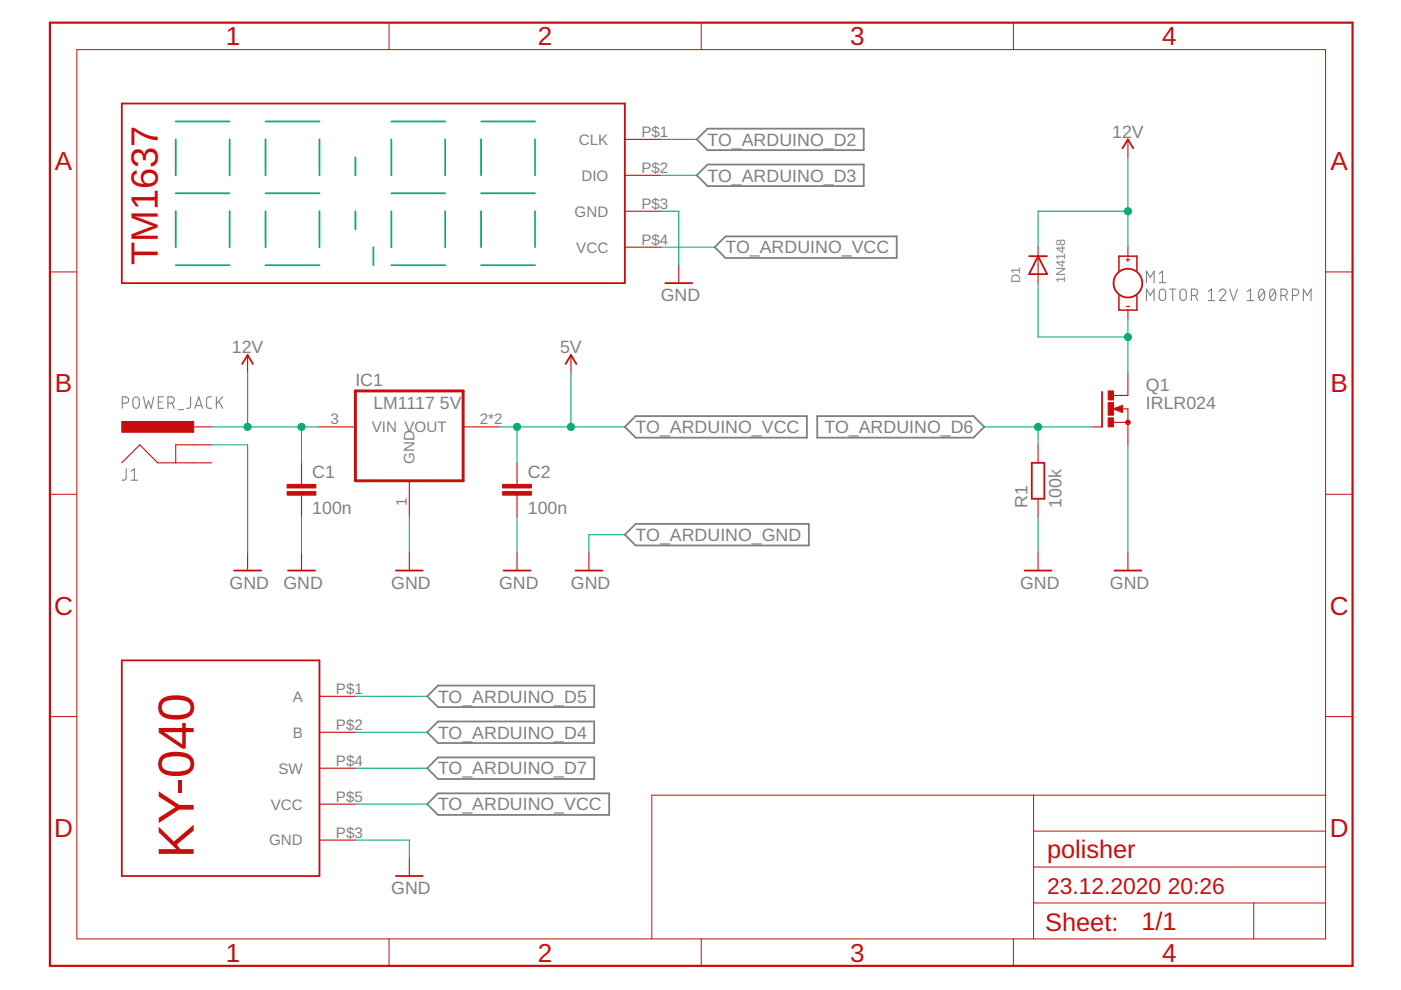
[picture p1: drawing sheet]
<svg xmlns="http://www.w3.org/2000/svg" width="297mm" height="210mm" viewBox="0 0 297 210" stroke-linecap="round" stroke-linejoin="round" font-family="sans-serif">
<g fill="none" stroke="#808080" stroke-width=".23">
<path d="M243.1 59.9v-2.4l.8 1.3 .8-1.3v2.4M245.8 58l.7-.5v2.4M245.8 59.9h1.3M243.1 63.7v-2.4l.8 1.4 .8-1.4v2.4M245.9 61.6a.68 .68 0 0 1 .8-.3 .68 .68 0 0 1 .4 .7v1.1a.68 .68 0 0 1-.6 .6 .68 .68 0 0 1-.7-.6zM248 61.3h1.3M248.6 61.3v2.4M250.3 61.6a.68 .68 0 0 1 .8-.3 .68 .68 0 0 1 .4 .7v1.1a.68 .68 0 0 1-.7 .6 .68 .68 0 0 1-.6-.6zM252.6 62.7h.7a.68 .68 0 0 0 .7-.7 .68 .68 0 0 0-.7-.7h-.7v2.4M253.4 62.7l.6 1M256.2 61.8l.7-.5v2.4M256.2 63.7h1.3"/>
<path d="M258.5 61.8a.66 .66 0 0 1 1-.5 .66 .66 0 0 1 .2 1.1l-1.2 1.3h1.4M260.7 61.3l.8 2.4 .9-2.4M264.5 63.7h1.3M264.5 61.8l.6-.5v2.4M267.2 61.4a.69 .69 0 0 1 .7 .1 .69 .69 0 0 1 .2 .7 1.06 1.06 0 0 1-.8 1.5 1.7 1.7 0 0 1-.1-2.3zM268 61.8l-1.1 1.4M269.4 61.5a.56 .56 0 0 1 .7-.2 .56 .56 0 0 1 .3 .6 1.43 1.43 0 0 1-.6 1.8 1.49 1.49 0 0 1-.4-2.2zM270.4 61.8l-1.1 1.4M271.6 62.7h.7a.68 .68 0 0 0 .6-.7 .68 .68 0 0 0-.6-.7h-.7v2.4M272.4 62.7l.5 1M274 62.7h.7a.68 .68 0 0 0 .7-.7 .68 .68 0 0 0-.7-.7h-.7v2.4M276.4 63.7v-2.4l.8 1.4 .8-1.4v2.4"/>
<path d="M25.9 85.5h.7a.68 .68 0 0 0 .7-.7 .68 .68 0 0 0-.7-.7h-.7v2.5M26.8 99.4l-.1 2.1-.3 .3h-.5M27.8 99.9l.7-.5v2.4M28.4 84.3l.5-.2 .5 .3 .1 1.5a.68 .68 0 0 1-.6 .7 .68 .68 0 0 1-.7-.7v-1.1zM30.4 84.1l.6 2.5 .5-1.6 .5 1.6 .6-2.5M33.6 85.2h.8M34.6 84.1h-1v2.5h1M35.6 85.5h.7a.68 .68 0 0 0 .7-.7 .68 .68 0 0 0-.7-.7h-.7v2.5M36.4 85.5l.6 1.1M37.8 86.8h1.1M40.4 84.1v2.1l-.2 .3-.6 .1M41.3 86.6l.8-2.5 .8 2.5"/>
<path d="M41.5 86h1.2M44.9 84.1l-.9 .1-.2 .5 .1 1.7 .3 .2h.7M45.9 84.1v2.5M46.4 85.1l.8 1.5M47.2 84.1l-1.3 1.5M27.8 101.8h1.4"/>
</g>
<path d="M147.7 29.5l2.3-2.2h33.1v4.5h-33.1zM147.7 37.2l2.3-2.3h33.1v4.6h-33.1zM151.5 52.4l2.3-2.3h36.3v4.6h-36.3zM132.5 90.5l2.3-2.3h36.3v4.6h-36.3zM173.3 88.2h33.1l2.3 2.3-2.3 2.3h-33.1zM132.5 113.4l2.3-2.3h36.7v4.6h-36.7zM90.6 147.6l2.3-2.2h33.1v4.5h-33.1zM90.6 155.3l2.3-2.3h33.1v4.5h-33.1zM90.6 162.9l2.3-2.3h33.1v4.6h-33.1zM90.6 170.5l2.3-2.3h36.3v4.6h-36.3z" fill="none" stroke="#808080" stroke-width=".38"/>
<g fill="none" stroke="#c90d0c" stroke-width=".38">
<path d="M25.8 21.9h106.7v38.1h-106.7zM238 31.5l1.1-2 1.2 2M218.2 54.3h3.8M220.1 54.3l1.9 3.8h-3.8zM51.4 77.2l1.1-1.9 1.1 1.9M119.9 77.2l1.2-1.9 1.1 1.9M141.1 60h5.7M218.8 98.1h2.6v7.6h-2.6zM233.7 83.1v7.4M49.6 121h5.8M61.1 121h5.7M83.9 121h5.7"/>
<path d="M106.8 121h5.7M122 121h5.7M217.2 121h5.7M236.3 121h5.7M25.8 140h41.9v45.7h-41.9zM83.9 185.7h5.7"/>
<circle cx="239.1" cy="60" r="3"/>
</g>
<g fill="none" stroke="#c90d0c" stroke-width=".23">
<path d="M132.5 29.5h7.6M132.5 37.2h7.6M239.1 29.5v3.9M132.5 44.8h7.6M132.5 52.4h7.6M143.9 56.2v3.8M220.1 52.4v7.6M238.8 55.1h.7M239.1 52.4v1.9M239.1 54.7v.8M52.5 75.3v3.8M121.1 75.3v3.8"/>
<path d="M238.8 65h.7M239.1 79.1v4.7h-3M239.1 65.7v1.9M25.8 98.1l3.8-3.8 3.8 3.8h11.5M41.1 90.5h3.8M44.9 94.3h-7.6v3.8M63.9 98.1v4.6M67.7 90.5h7.7M98.2 90.5h7.6M109.6 98.1v4.6M220.1 94.3v3.8M231.5 90.5h2.2"/>
<path d="M236.1 89.6h3M236.1 86.7l1.9-.8v1.6zM237.8 86.7h1.3v7.6M52.5 117.2v3.8M63.9 105v4.6M63.9 117.2v3.8M86.8 101.9v7.7M86.8 117.2v3.8M109.6 105v4.6M109.6 117.2v3.8M124.9 117.2v3.8M220.1 105.7v3.9"/>
<path d="M220.1 117.2v3.8M239.1 117.2v3.8M67.7 147.6h7.7M67.7 155.3h7.7M67.7 162.9h7.7M67.7 170.5h7.7M67.7 178.1h7.7M86.8 181.9v3.8"/>
</g>
<path d="M10.6 4.8h276.2v200h-276.2zM237.8 86.3l-1.3 .4 1.3 .4v-.4h-.4" fill="none" stroke="#c90d0c" stroke-width=".47"/>
<circle cx="239.1" cy="89.6" r=".49" fill="#c90d0c" stroke="#c90d0c" stroke-width=".21"/>
<g fill="#c90d0c" stroke="#c90d0c" stroke-width=".21">
<path d="M234.9 88.6h1.2v1.9h-1.2z"/>
<path d="M234.9 82.9h1.2v1.9h-1.2z"/>
<path d="M234.9 85.4h1.2v2.6h-1.2z"/>
<path d="M25.8 89.4h15.3v2.3h-15.3z"/>
<path d="M60.9 104.2h6.1v.8h-6.1z"/>
<path d="M60.9 102.7h6.1v.8h-6.1z"/>
<path d="M106.6 104.2h6.1v.8h-6.1z"/>
<path d="M106.6 102.7h6.1v.8h-6.1z"/>
</g>
<path d="M237.2 57.4v-3.1h3.8v3.1M237.2 62.7v3h3.8v-3" fill="none" stroke="#c90d0c" stroke-width=".32"/>
<path d="M75.4 82.9h22.8v19h-22.8z" fill="none" stroke="#c90d0c" stroke-width=".61"/>
<g fill="none" stroke="#c90d0c" stroke-width=".21">
<path d="M16.3 10.5h264.8v188.6h-264.8zM82.5 4.8v5.7M148.7 4.8v5.7M214.9 4.8v5.7M10.6 57.7h5.7M281.1 57.7h5.7M10.6 104.8h5.7M281.1 104.8h5.7M10.6 151.9h5.7M281.1 151.9h5.7M219.1 168.6v30.5M219.1 176.2h62"/>
<path d="M281.1 168.6h-142.9v30.5M82.5 199.1v5.7M148.7 199.1v5.7M214.9 199.1v5.7M219.1 191.5h62M219.1 183.8h62M265.8 191.5v7.6"/>
</g>
<g fill="none" stroke="#0dab76" stroke-width=".38">
<path d="M37.3 29.5v7.7M37.3 25.8h11.4M48.7 29.5v7.7M56.3 25.8h11.4M56.3 29.5v7.7M67.7 29.5v7.7M75.4 33.4v3.8M83 25.8h11.4M83 29.5v7.7M94.4 29.5v7.7M102 25.8h11.4M102 29.5v7.7"/>
<path d="M113.4 29.5v7.7M37.3 44.8v7.6M37.3 41h11.4M37.3 56.2h11.4M48.7 44.8v7.6M56.3 41h11.4M56.3 56.2h11.4M56.3 44.8v7.6M67.7 44.8v7.6M75.4 44.8v3.8M79.2 52.4v3.8M83 41h11.4"/>
<path d="M83 56.2h11.4M83 44.8v7.6M94.4 44.8v7.6M102 41h11.4M102 56.2h11.4M102 44.8v7.6M113.4 44.8v7.6"/>
</g>
<g fill="none" stroke="#0dab76" stroke-width=".23">
<path d="M140.1 29.5h7.6M140.1 37.2h7.6M239.1 33.4v19M140.1 44.8h3.8v11.4M140.1 52.4h11.4M239.1 44.8h-19v7.6M52.5 79.1v11.4M121.1 79.1v11.4M220.1 60v11.5h19M239.1 67.6v11.5M44.9 94.3h7.6v22.9M44.9 90.5h22.8"/>
<path d="M63.9 90.5v7.6M105.8 90.5h26.7M109.6 90.5v7.6M208.7 90.5h22.8M220.1 90.5v3.8M239.1 94.3v22.9M63.9 109.6v7.6M86.8 109.6v7.6M109.6 109.6v7.6M132.5 113.4h-7.6v3.8M220.1 109.6v7.6M75.4 147.6h15.2"/>
<path d="M75.4 155.3h15.2M75.4 178.1h11.4v3.8M75.4 162.9h15.2M75.4 170.5h15.2"/>
</g>
<g fill="#0dab76" stroke="#0dab76" stroke-width=".21">
<circle cx="239.1" cy="71.5" r=".76"/>
<circle cx="239.1" cy="44.8" r=".76"/>
<circle cx="52.5" cy="90.5" r=".76"/>
<circle cx="63.9" cy="90.5" r=".76"/>
<circle cx="220.1" cy="90.5" r=".76"/>
<circle cx="121.1" cy="90.5" r=".76"/>
<circle cx="109.6" cy="90.5" r=".76"/>
</g>
<text font-size="10.8" fill="#c90d0c" x="41.1" y="181.9" transform="rotate(-90 41.1 181.9)">KY-040</text>
<text font-size="8.1" fill="#c90d0c" x="33.4" y="56.2" transform="rotate(-90 33.4 56.2)">TM1637</text>
<g font-size="5.5" fill="#c90d0c">
<text x="47.9" y="9.6">1</text>
<text x="114.1" y="9.6">2</text>
<text x="180.2" y="9.6">3</text>
<text x="246.4" y="9.6">4</text>
<text x="11.6" y="36">A</text>
<text x="282.1" y="36">A</text>
<text x="11.6" y="83.2">B</text>
<text x="282.1" y="83.2">B</text>
<text x="11.5" y="130.3">C</text>
<text x="281.9" y="130.3">C</text>
<text x="11.5" y="177.4">D</text>
<text x="281.9" y="177.4">D</text>
<text x="47.9" y="203.9">1</text>
<text x="114.1" y="203.9">2</text>
<text x="180.2" y="203.9">3</text>
<text x="246.4" y="203.9">4</text>
</g>
<g font-size="5.4" fill="#c90d0c">
<text x="222" y="181.9">polisher</text>
<text x="221.6" y="197.3">Sheet:</text>
<text x="242" y="197.2">1/1</text>
</g>
<g font-size="4.8" fill="#c90d0c">
<text x="222" y="189.5">23.12.2020</text>
<text x="247.6" y="189.5">20:26</text>
</g>
<g font-size="3.8" fill="#808080">
<text x="235.8" y="29.2">12V</text>
<text x="150" y="30.9">TO_ARDUINO_D2</text>
<text x="150" y="38.5">TO_ARDUINO_D3</text>
<text x="153.8" y="53.7">TO_ARDUINO_VCC</text>
<text x="140.1" y="63.8">GND</text>
<text x="49.1" y="74.9">12V</text>
<text x="118.8" y="74.9">5V</text>
<text x="75.3" y="81.9">IC1</text>
<text x="243" y="82.9">Q1</text>
<text x="79.2" y="86.7">LM1117</text>
<text x="93.3" y="86.7">5V</text>
<text x="243" y="86.7">IRLR024</text>
<text x="134.8" y="91.8">TO_ARDUINO_VCC</text>
<text x="174.8" y="91.8">TO_ARDUINO_D6</text>
<text x="66.2" y="101.4">C1</text>
<text x="111.9" y="101.4">C2</text>
<text x="217.9" y="107.6" transform="rotate(-90 217.9 107.6)">R1</text>
<text x="225.1" y="107.6" transform="rotate(-90 225.1 107.6)">100k</text>
<text x="66.2" y="109">100n</text>
<text x="111.9" y="109">100n</text>
<text x="134.8" y="114.7">TO_ARDUINO_GND</text>
<text x="48.7" y="124.8">GND</text>
<text x="60.1" y="124.8">GND</text>
<text x="83" y="124.8">GND</text>
<text x="105.8" y="124.8">GND</text>
<text x="121.1" y="124.8">GND</text>
<text x="216.3" y="124.8">GND</text>
<text x="235.3" y="124.8">GND</text>
<text x="92.9" y="149">TO_ARDUINO_D5</text>
<text x="92.9" y="156.6">TO_ARDUINO_D4</text>
<text x="92.9" y="164.2">TO_ARDUINO_D7</text>
<text x="92.9" y="171.8">TO_ARDUINO_VCC</text>
<text x="83" y="189.5">GND</text>
</g>
<g font-size="3.2" fill="#808080">
<text x="136" y="29">P$1</text>
<text x="122.7" y="30.7">CLK</text>
<text x="123.3" y="38.3">DIO</text>
<text x="136" y="36.6">P$2</text>
<text x="121.8" y="45.9">GND</text>
<text x="136" y="44.3">P$3</text>
<text x="122.2" y="53.6">VCC</text>
<text x="136" y="51.9">P$4</text>
<text x="70" y="90">3</text>
<text x="101.7" y="90">2*2</text>
<text x="78.8" y="91.6">VIN VOUT</text>
<text x="87.9" y="98.4" transform="rotate(-90 87.9 98.4)">GND</text>
<text x="86.2" y="107.2" transform="rotate(-90 86.2 107.2)">1</text>
<text x="62.1" y="148.8">A</text>
<text x="71.2" y="147.1">P$1</text>
<text x="71.2" y="154.7">P$2</text>
<text x="62.1" y="156.4">B</text>
<text x="59.1" y="164">SW</text>
<text x="71.2" y="162.3">P$4</text>
<text x="57.4" y="171.6">VCC</text>
<text x="71.2" y="170">P$5</text>
<text x="57.1" y="179.3">GND</text>
<text x="71.2" y="177.6">P$3</text>
</g>
<g font-size="2.7" fill="#808080">
<text x="216.3" y="60" transform="rotate(-90 216.3 60)">D1</text>
<text x="225.8" y="60" transform="rotate(-90 225.8 60)">1N4148</text>
</g>
</svg>
